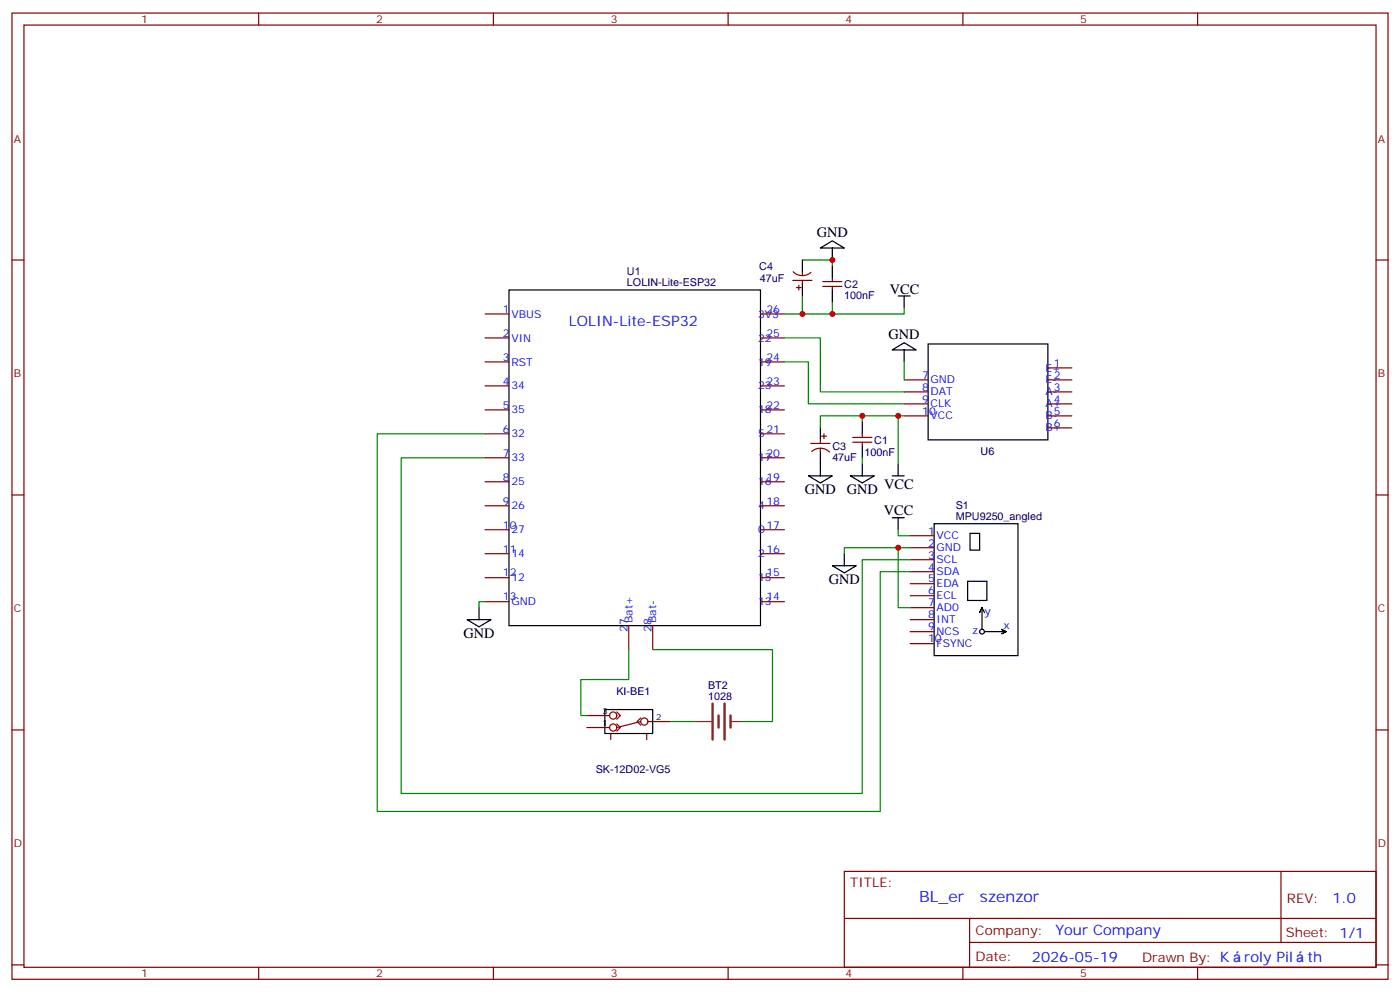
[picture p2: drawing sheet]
<svg xmlns="http://www.w3.org/2000/svg" width="412mm" height="292mm" viewBox="0 0 412 292" stroke-linecap="round" stroke-linejoin="round" font-family="sans-serif">
<g fill="none" stroke="#870000" stroke-width=".35">
<path d="M3.5 3.8h405.4v284.4h-405.4zM7.1 7.4h398.2v277.3h-398.2zM76.2 3.8v3.6M145.3 3.8v3.6M214.5 3.8v3.6M283.6 3.8v3.6M352.8 3.8v3.6M3.5 76.5h3.6M233.7 80a3.8 3.8 0 0 0 5.2 .1M405.3 76.5h3.6M142.9 92.4h7M142.9 99.4h7"/>
<path d="M224 92.4h7.1M224 99.4h7.1M233.5 82.5h5.7M234.6 84.6h1.4M235.3 83.9v1.4M236.4 80v1.1M236.4 82.5v1.1M242.4 84.3h5.6M242.4 82.9h5.6M245.2 81.8v1.1M245.2 84.3v1M142.9 106.5h7"/>
<path d="M142.9 113.6h7M224 106.5h7.1M224 113.6h7.1M266.3 111.8h7.1M266.3 115.3h7.1M266.3 118.9h7.1M308.7 108.3h7M308.7 111.8h7M308.7 115.3h7M308.7 118.9h7M142.9 120.6h7M142.9 127.7h7"/>
<path d="M142.9 134.7h7M224 120.6h7.1M224 127.7h7.1M224 134.7h7.1M238.8 130.5h5.7M239.1 132.9a3.8 3.8 0 0 1 5.3 .1M241.7 129.4v1.1M241.7 131.9v1.1M242 128.4h1.4M242.7 127.7v1.4M251.2 130.1h5.6M251.2 128.7h5.6"/>
<path d="M254 127.7v1M254 130.1v1.1M266.3 122.4h7.1M308.7 122.4h7M308.7 125.9h7M3.5 145.7h3.6M142.9 141.8h7M142.9 148.8h7M142.9 155.9h7M224 141.8h7.1M224 148.8h7.1M224 155.9h7.1"/>
<path d="M268.1 157.7h7.1M405.3 145.7h3.6M142.9 162.9h7M142.9 170h7M142.9 177.1h7M224 162.9h7.1M224 170h7.1M224 177.1h7.1M268.1 161.2h7.1M268.1 164.7h7.1M268.1 168.2h7.1M268.1 171.8h7.1"/>
<path d="M268.1 175.3h7.1M268.1 178.8h7.1M185.2 184.1v7.1M192.3 184.1v7.1M268.1 182.4h7.1M268.1 185.9h7.1M268.1 189.4h7.1M3.5 214.8h3.6M172.9 210.6h6.7M172.9 214.1h6.7M179.9 215.9v1.7M181.7 209.5l1 1.1-1 1"/>
<path d="M181.7 213l1 1.1-1 1.1M188.7 211.3l-1 1 1 1.1M188.7 212.3l-7 1.8M190.5 215.9v1.7M190.9 212.3h6.7M405.3 214.8h3.6M248.7 256.4h156.6v28.3h-156.6zM377.3 256.5v20.8M248.7 270.3h156.5M285.6 277.3h119.6M285.6 270.3v14.1M3.5 284h3.6"/>
<path d="M76.2 284.7v3.5M145.3 284.7v3.5M214.5 284.7v3.5M283.6 284.7v3.5M352.8 284.7v3.5M405.3 284h3.6"/>
<circle cx="180.6" cy="214.1" r="1.06"/>
<circle cx="180.6" cy="210.6" r="1.06"/>
<circle cx="189.8" cy="212.3" r="1.06"/>
</g>
<g fill="none" stroke="#000" stroke-width=".35">
<path d="M236.4 76.5v3.5M241.7 73l3.5-2.1 3.5 2.1zM245.2 73v3.5M245.2 78.3v3.5M149.9 85.3h74.1v98.8h-74.1zM236.4 83.6v3.5M245.2 85.3v3.6M264.6 87.1h3.5M266.3 87.1v3.5M262.8 103l3.5-2.1 3.6 2.1zM266.3 103v3.5M273.4 101.2h35.3v28.2h-35.3z"/>
<path d="M241.7 125.9v3.5M241.7 133v7M254 124.1v3.6M254 131.2v3.5M254 136.5v3.5M264.6 136.5v3.5M238.1 140h7.1l-3.5 2.1zM250.5 140h7l-3.5 2.1zM262.8 140h3.5M262.8 152.4h3.5M264.6 152.4v3.5M275.2 154.1h24.7v38.8h-24.7z"/>
<path d="M285.8 157h2.8v4.9h-2.8zM141.1 178.8v3.6M245.2 166.5h7l-3.5 2.1zM248.7 162.9v3.6M285 171.1h5.7v5.6h-5.7zM137.6 182.4h7l-3.5 2.1zM290 180.2l-.7-1.4-.7 1.4 .7-1.4v6.4M290 185.9h6.3M294.9 185.2l1.4 .7-1.4 .7 1.4-.7zM178.2 208.8h14.1v7.1h-14.1z"/>
<circle cx="289.3" cy="185.9" r=".71"/>
</g>
<path d="M209.9 207v10.6M211.7 210.6v3.5M213.4 207v10.6M215.2 210.6v3.5" fill="none" stroke="#8c2424" stroke-width=".71"/>
<path d="M204.6 212.3h4.9M215.2 212.3h3.5" fill="none" stroke="#8c2424" stroke-width=".35"/>
<g fill="none" stroke="#008700" stroke-width=".35">
<path d="M236.4 76.5h8.8v1.8M231.1 99.4h10.6v15.9h24.6M236.4 87.1v5.3M245.2 88.9v3.5M266.3 90.6v1.8h-35.2M231.1 106.5h7v12.4h28.2M266.3 106.5v5.3M142.9 127.7h-31.8v111.1h148.2v-70.6h8.8M142.9 134.7h-24.7v98.8h135.8v-68.8h14.1M254 122.4h-12.3v3.5M254 134.7v1.8M264.6 122.4h-10.6v1.7"/>
<path d="M266.3 122.4h-1.7v14.1M264.6 155.9v1.8h3.5M142.9 177.1h-1.8v1.7M264.6 161.2h-15.9v1.7M268.1 161.2h-3.5v17.6h3.5M185.2 191.2v8.8h-14.1v10.6h1.8M192.3 191.2h35.2v21.1h-8.8M197.6 212.3h7"/>
</g>
<g fill="#c00">
<circle cx="245.2" cy="92.4" r=".88"/>
<circle cx="264.6" cy="122.4" r=".88"/>
<circle cx="264.6" cy="161.2" r=".88"/>
<circle cx="254" cy="122.4" r=".88"/>
<circle cx="236.4" cy="92.4" r=".88"/>
<circle cx="245.2" cy="76.5" r=".88"/>
</g>
<g font-size="4.6" fill="#00f">
<text x="270.8" y="265.5">BL_er</text>
<text x="288.7" y="265.5">szenzor</text>
</g>
<g font-size="4.2">
<text x="240.6" y="69.8">GND</text>
<text x="262.1" y="86.4">VCC</text>
<text x="261.7" y="99.6">GND</text>
<text x="260.5" y="144">VCC</text>
<text x="237.1" y="145.3">GND</text>
<text x="249.4" y="145.3">GND</text>
<text x="260.3" y="151.7">VCC</text>
<text x="244.1" y="171.8">GND</text>
<text x="136.5" y="187.6">GND</text>
</g>
<g font-size="4.2" fill="#00f">
<text x="167.6" y="95.9">LOLIN-Lite-ESP32</text>
<text x="392.5" y="265.7">1.0</text>
<text x="310.9" y="275.3">Your Company</text>
<text x="304" y="283.1">2026-05-19</text>
<text x="366.5" y="283">roly Pil</text>
<text x="385.1" y="283">th</text>
</g>
<g font-size="3.9" fill="#800">
<text x="250.5" y="261">TITLE:</text>
<text x="379.1" y="265.7">REV:</text>
<text x="287.4" y="275.2">Company:</text>
<text x="378.7" y="275.8">Sheet: 1/1</text>
<text x="287.4" y="282.9">Date:</text>
<text x="336.4" y="283">Drawn By: K</text>
</g>
<g font-size="3.2" fill="#800">
<text x="41.6" y="6.8">1</text>
<text x="110.8" y="6.8">2</text>
<text x="179.9" y="6.8">3</text>
<text x="249.1" y="6.8">4</text>
<text x="318.2" y="6.8">5</text>
<text x="4.1" y="41.9">A</text>
<text x="405.9" y="41.9">A</text>
<text x="4.1" y="111.1">B</text>
<text x="405.9" y="111.1">B</text>
<text x="4.1" y="180.2">C</text>
<text x="405.9" y="180.2">C</text>
<text x="4.1" y="249.4">D</text>
<text x="405.9" y="249.4">D</text>
<text x="41.6" y="287.7">1</text>
<text x="110.8" y="287.7">2</text>
<text x="179.9" y="287.7">3</text>
<text x="249.1" y="287.7">4</text>
<text x="318.2" y="287.7">5</text>
</g>
<g font-size="3.2" fill="#000080">
<text x="184.7" y="80.9">U1</text>
<text x="223.7" y="79.4">C4</text>
<text x="223.8" y="82.9">47uF</text>
<text x="184.7" y="84.3">LOLIN-Lite-ESP32</text>
<text x="248.7" y="87.9">100nF</text>
<text x="248.7" y="84.7">C2</text>
<text x="257.5" y="130.5">C1</text>
<text x="245.2" y="135.5">47uF</text>
<text x="245.2" y="132.4">C3</text>
<text x="254.6" y="134.1">100nF</text>
<text x="288.9" y="134">U6</text>
<text x="281.5" y="149.8">S1</text>
<text x="281.5" y="153">MPU9250_angled</text>
<text x="208.6" y="202.8">BT2</text>
<text x="181.6" y="204.6">KI-BE1</text>
<text x="208.6" y="206">1028</text>
<text x="175.5" y="227.5">SK-12D02-VG5</text>
</g>
<g font-size="3.2" fill="#00f">
<text x="148.2" y="92">1</text>
<text x="150.6" y="93.5">VBUS</text>
<text x="223.3" y="93.5">3V3</text>
<text x="225.8" y="92">26</text>
<text x="148.2" y="99.1">2</text>
<text x="150.6" y="100.5">VIN</text>
<text x="223.3" y="100.5">22</text>
<text x="225.8" y="99.1">25</text>
<text x="148.2" y="106.2">3</text>
<text x="150.6" y="107.6">RST</text>
<text x="223.3" y="107.6">19</text>
<text x="225.8" y="106.2">24</text>
<text x="310.4" y="107.9">1</text>
<text x="148.2" y="113.2">4</text>
<text x="225.8" y="113.2">23</text>
<text x="271.6" y="111.4">7</text>
<text x="274.1" y="112.9">GND</text>
<text x="308" y="109.3">E+</text>
<text x="308" y="112.9">E-</text>
<text x="310.4" y="111.4">2</text>
<text x="150.6" y="114.6">34</text>
<text x="223.3" y="114.6">23</text>
<text x="271.6" y="115">8</text>
<text x="271.6" y="118.5">9</text>
<text x="274.1" y="116.4">DAT</text>
<text x="274.1" y="119.9">CLK</text>
<text x="308" y="116.4">A-</text>
<text x="308" y="119.9">A+</text>
<text x="310.4" y="115">3</text>
<text x="310.4" y="118.5">4</text>
<text x="148.2" y="120.3">5</text>
<text x="150.6" y="121.7">35</text>
<text x="223.3" y="121.7">18</text>
<text x="225.8" y="120.3">22</text>
<text x="271.6" y="122">10</text>
<text x="274.1" y="123.4">VCC</text>
<text x="308" y="123.4">B-</text>
<text x="310.4" y="122">5</text>
<text x="310.4" y="125.6">6</text>
<text x="148.2" y="127.3">6</text>
<text x="150.6" y="128.7">32</text>
<text x="223.3" y="128.7">5</text>
<text x="225.8" y="127.3">21</text>
<text x="308" y="127">B+</text>
<text x="148.2" y="134.4">7</text>
<text x="150.6" y="135.8">33</text>
<text x="223.3" y="135.8">17</text>
<text x="225.8" y="134.4">20</text>
<text x="148.2" y="141.4">8</text>
<text x="150.6" y="142.8">25</text>
<text x="223.3" y="142.8">16</text>
<text x="225.8" y="141.4">19</text>
<text x="148.2" y="148.5">9</text>
<text x="150.6" y="149.9">26</text>
<text x="223.3" y="149.9">4</text>
<text x="225.8" y="148.5">18</text>
<text x="148.2" y="155.5">10</text>
<text x="225.8" y="155.5">17</text>
<text x="150.6" y="157">27</text>
<text x="223.3" y="157">0</text>
<text x="273.4" y="157.3">1</text>
<text x="273.4" y="160.8">2</text>
<text x="275.9" y="158.7">VCC</text>
<text x="148.2" y="162.6">11</text>
<text x="150.6" y="164">14</text>
<text x="223.3" y="164">2</text>
<text x="225.8" y="162.6">16</text>
<text x="273.4" y="164.4">3</text>
<text x="273.4" y="167.9">4</text>
<text x="275.9" y="162.2">GND</text>
<text x="275.9" y="165.8">SCL</text>
<text x="148.2" y="169.7">12</text>
<text x="150.6" y="171.1">12</text>
<text x="223.3" y="171.1">15</text>
<text x="225.8" y="169.7">15</text>
<text x="273.4" y="171.4">5</text>
<text x="275.9" y="169.3">SDA</text>
<text x="275.9" y="172.8">EDA</text>
<text x="148.2" y="176.7">13</text>
<text x="150.6" y="178.1">GND</text>
<text x="223.3" y="178.1">13</text>
<text x="225.8" y="176.7">14</text>
<text x="273.4" y="174.9">6</text>
<text x="273.4" y="178.5">7</text>
<text x="275.9" y="176.4">ECL</text>
<text x="275.9" y="179.9">AD0</text>
<text x="184.9" y="185.9" transform="rotate(-90 184.9 185.9)">27</text>
<text x="186.3" y="183.4" transform="rotate(-90 186.3 183.4)">Bat+</text>
<text x="191.9" y="185.9" transform="rotate(-90 191.9 185.9)">28</text>
<text x="193.3" y="183.4" transform="rotate(-90 193.3 183.4)">Bat-</text>
<text x="273.4" y="182">8</text>
<text x="273.4" y="185.5">9</text>
<text x="275.9" y="183.4">INT</text>
<text x="290" y="180.9">y</text>
<text x="295.6" y="185.2">x</text>
<text x="273.4" y="189.1">10</text>
<text x="275.9" y="186.9">NCS</text>
<text x="275.9" y="190.5">FSYNC</text>
<text x="286.5" y="186.6">z</text>
</g>
<g font-size="2.5">
<text x="177.4" y="210.2">3</text>
<text x="177.4" y="213.7">1</text>
<text x="193.3" y="212">2</text>
</g>
</svg>
